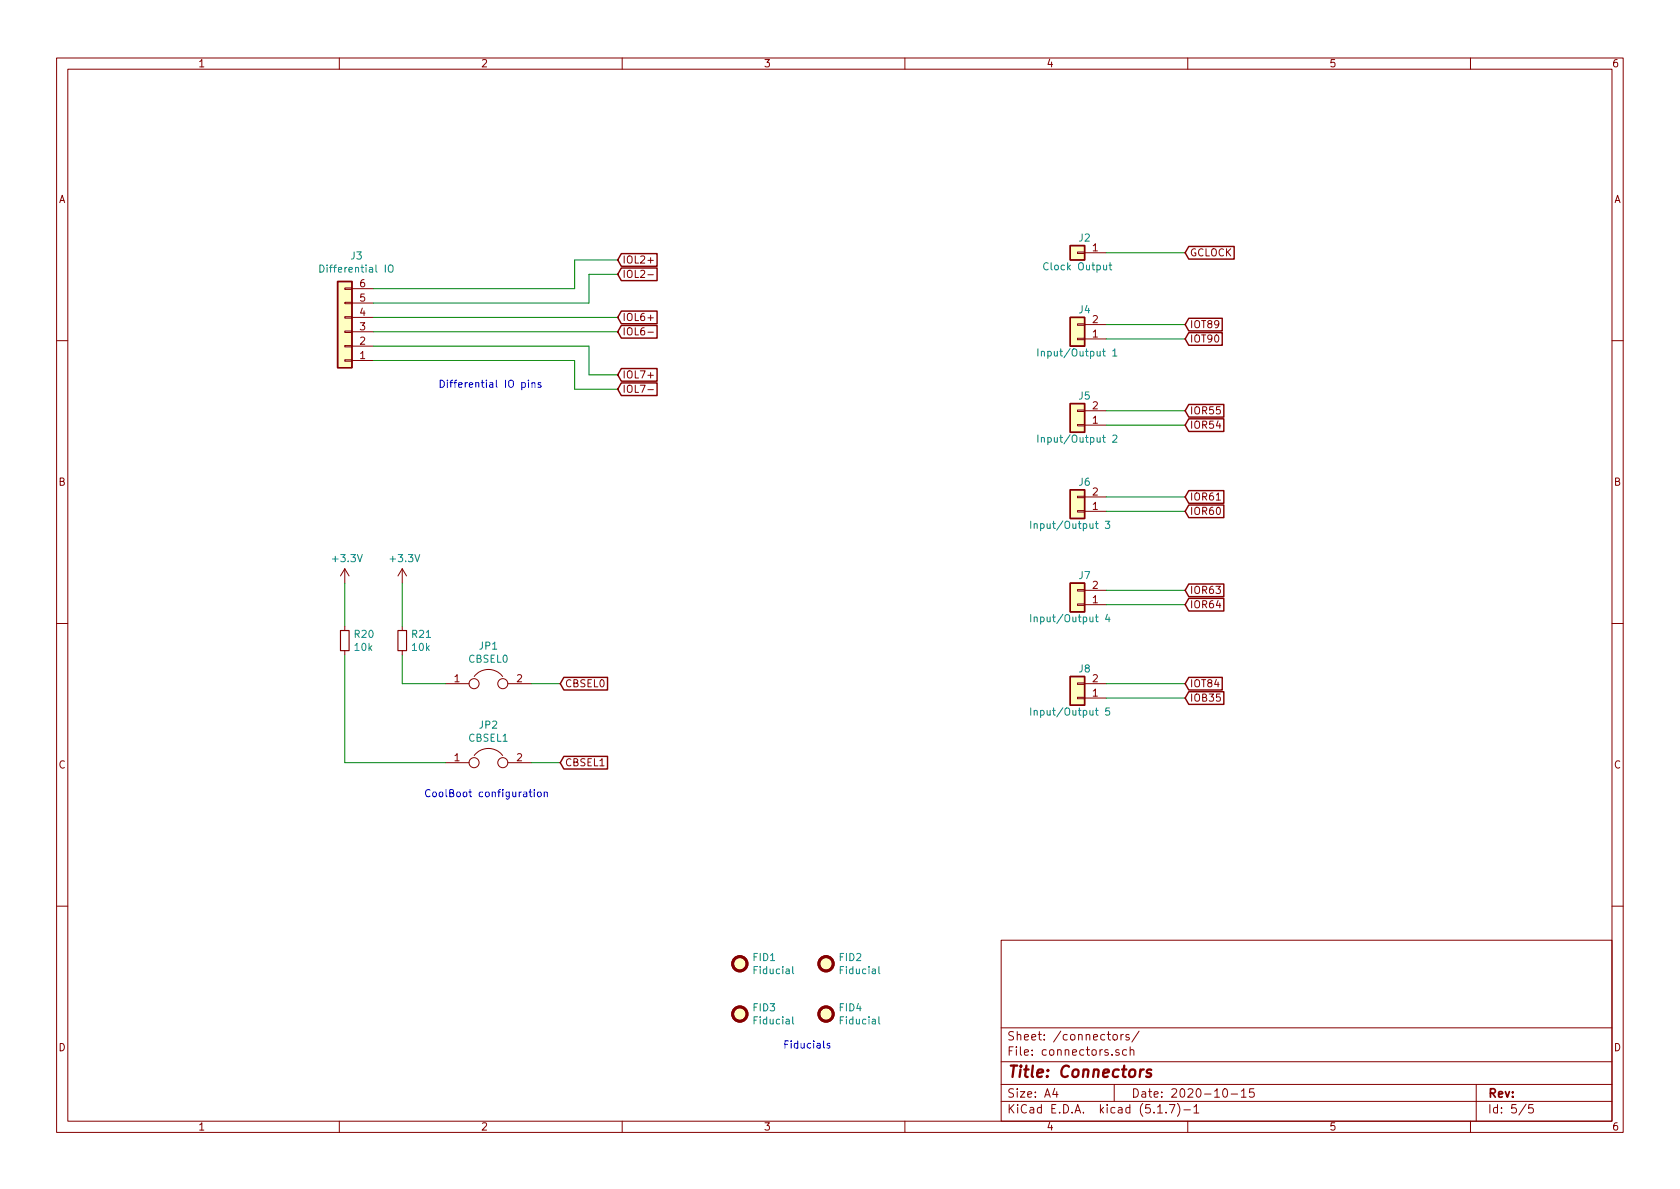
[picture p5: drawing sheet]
EESchema Schematic File Version 4
EELAYER 30 0
EELAYER END
$Descr A4 11693 8268
encoding utf-8
Sheet 5 5
Title "Connectors"
Date "2020-10-15"
Rev ""
Comp ""
Comment1 ""
Comment2 ""
Comment3 ""
Comment4 ""
$EndDescr
Text GLabel 8250 4100 2    50   Input ~ 0
IOR63
Text GLabel 8250 4200 2    50   Input ~ 0
IOR64
Text GLabel 8250 2850 2    50   Input ~ 0
IOR55
Text GLabel 8250 2950 2    50   Input ~ 0
IOR54
Text GLabel 4300 1800 2    50   Input ~ 0
IOL2+
Text GLabel 4300 1900 2    50   Input ~ 0
IOL2-
Text GLabel 4300 2200 2    50   Input ~ 0
IOL6+
Wire Wire Line
	4300 2200 2600 2200
Text GLabel 4300 2700 2    50   Input ~ 0
IOL7-
Wire Wire Line
	4300 2300 2600 2300
Text GLabel 4300 2300 2    50   Input ~ 0
IOL6-
Text GLabel 4300 2600 2    50   Input ~ 0
IOL7+
Text GLabel 8250 3450 2    50   Input ~ 0
IOR61
Text GLabel 8250 3550 2    50   Input ~ 0
IOR60
Text GLabel 8250 4850 2    50   Input ~ 0
IOB35
Text GLabel 8250 4750 2    50   Input ~ 0
IOT84
Text GLabel 8250 1750 2    50   Input ~ 0
GCLOCK
Text GLabel 8250 2250 2    50   Input ~ 0
IOT89
Text GLabel 8250 2350 2    50   Input ~ 0
IOT90
Text GLabel 3900 4750 2    50   Input ~ 0
CBSEL0
Wire Wire Line
	3700 4750 3900 4750
Text GLabel 3900 5300 2    50   Input ~ 0
CBSEL1
Wire Wire Line
	3700 5300 3900 5300
Text Notes 2950 5550 0    50   ~ 0
CoolBoot configuration
$Comp
L Device:Jumper JP1
U 1 1
P 3400 4750
F 0 "JP1" H 3400 5014 50  0000 C CNN
F 1 "CBSEL0" H 3400 4923 50  0000 C CNN
F 2 "" H 3400 4750 50  0001 C CNN
F 3 "~" H 3400 4750 50  0001 C CNN
	1    3400 4750
	1    0    0    -1  
$EndComp
$Comp
L Device:Jumper JP2
U 1 1
P 3400 5300
F 0 "JP2" H 3400 5564 50  0000 C CNN
F 1 "CBSEL1" H 3400 5473 50  0000 C CNN
F 2 "" H 3400 5300 50  0001 C CNN
F 3 "~" H 3400 5300 50  0001 C CNN
	1    3400 5300
	1    0    0    -1  
$EndComp
$Comp
L Device:R_Small R?
U 1 1
P 2800 4450
AR Path="/5F9787CD/5F898151" Ref="R?"  Part="1" 
AR Path="/5F8745B1/5F898151" Ref="R21"  Part="1" 
F 0 "R21" H 2859 4496 50  0000 L CNN
F 1 "10k" H 2859 4405 50  0000 L CNN
F 2 "" H 2800 4450 50  0001 C CNN
F 3 "~" H 2800 4450 50  0001 C CNN
	1    2800 4450
	1    0    0    -1  
$EndComp
Wire Wire Line
	2800 4550 2800 4750
$Comp
L power:+3.3V #PWR?
U 1 1
P 2800 4050
AR Path="/5F9787CD/5F898158" Ref="#PWR?"  Part="1" 
AR Path="/5F8745B1/5F898158" Ref="#PWR060"  Part="1" 
F 0 "#PWR060" H 2800 3900 50  0001 C CNN
F 1 "+3.3V" H 2815 4223 50  0000 C CNN
F 2 "" H 2800 4050 50  0001 C CNN
F 3 "" H 2800 4050 50  0001 C CNN
	1    2800 4050
	1    0    0    -1  
$EndComp
Wire Wire Line
	2800 4050 2800 4350
Wire Wire Line
	2800 4750 3100 4750
$Comp
L Device:R_Small R?
U 1 1
P 2400 4450
AR Path="/5F9787CD/5F8992CC" Ref="R?"  Part="1" 
AR Path="/5F8745B1/5F8992CC" Ref="R20"  Part="1" 
F 0 "R20" H 2459 4496 50  0000 L CNN
F 1 "10k" H 2459 4405 50  0000 L CNN
F 2 "" H 2400 4450 50  0001 C CNN
F 3 "~" H 2400 4450 50  0001 C CNN
	1    2400 4450
	1    0    0    -1  
$EndComp
$Comp
L power:+3.3V #PWR?
U 1 1
P 2400 4050
AR Path="/5F9787CD/5F8992D3" Ref="#PWR?"  Part="1" 
AR Path="/5F8745B1/5F8992D3" Ref="#PWR059"  Part="1" 
F 0 "#PWR059" H 2400 3900 50  0001 C CNN
F 1 "+3.3V" H 2415 4223 50  0000 C CNN
F 2 "" H 2400 4050 50  0001 C CNN
F 3 "" H 2400 4050 50  0001 C CNN
	1    2400 4050
	1    0    0    -1  
$EndComp
Wire Wire Line
	2400 4050 2400 4350
Wire Wire Line
	2400 5300 3100 5300
Wire Wire Line
	2400 4550 2400 5300
$Comp
L Connector_Generic:Conn_01x06 J3
U 1 1
P 2400 2300
F 0 "J3" H 2318 1775 50  0000 C CNN
F 1 "Differential IO" H 2318 1866 50  0000 C CNN
F 2 "" H 2400 2300 50  0001 C CNN
F 3 "~" H 2400 2300 50  0001 C CNN
	1    2400 2300
	-1   0    0    1   
$EndComp
Text Notes 3050 2700 0    50   ~ 0
Differential IO pins
$Comp
L Connector_Generic:Conn_01x02 J6
U 1 1
P 7500 3550
F 0 "J6" H 7450 3350 50  0000 C CNN
F 1 "Input/Output 3" H 7550 3650 50  0000 C CNN
F 2 "" H 7500 3550 50  0001 C CNN
F 3 "~" H 7500 3550 50  0001 C CNN
	1    7500 3550
	-1   0    0    1   
$EndComp
Wire Wire Line
	7700 3450 8250 3450
Wire Wire Line
	7700 3550 8250 3550
$Comp
L Connector_Generic:Conn_01x02 J7
U 1 1
P 7500 4200
F 0 "J7" H 7450 4000 50  0000 C CNN
F 1 "Input/Output 4" H 7550 4300 50  0000 C CNN
F 2 "" H 7500 4200 50  0001 C CNN
F 3 "~" H 7500 4200 50  0001 C CNN
	1    7500 4200
	-1   0    0    1   
$EndComp
Wire Wire Line
	8250 4100 7700 4100
Wire Wire Line
	7700 4200 8250 4200
$Comp
L Connector_Generic:Conn_01x02 J5
U 1 1
P 7500 2950
F 0 "J5" H 7450 2750 50  0000 C CNN
F 1 "Input/Output 2" H 7500 3050 50  0000 C CNN
F 2 "" H 7500 2950 50  0001 C CNN
F 3 "~" H 7500 2950 50  0001 C CNN
	1    7500 2950
	-1   0    0    1   
$EndComp
Wire Wire Line
	8250 2850 7700 2850
Wire Wire Line
	7700 2950 8250 2950
Wire Wire Line
	7700 1750 8250 1750
$Comp
L Connector_Generic:Conn_01x02 J8
U 1 1
P 7500 4850
F 0 "J8" H 7450 4650 50  0000 C CNN
F 1 "Input/Output 5" H 7550 4950 50  0000 C CNN
F 2 "" H 7500 4850 50  0001 C CNN
F 3 "~" H 7500 4850 50  0001 C CNN
	1    7500 4850
	-1   0    0    1   
$EndComp
Wire Wire Line
	8250 4750 7700 4750
Wire Wire Line
	7700 4850 8250 4850
$Comp
L Connector_Generic:Conn_01x02 J4
U 1 1
P 7500 2350
F 0 "J4" H 7450 2150 50  0000 C CNN
F 1 "Input/Output 1" H 7500 2450 50  0000 C CNN
F 2 "" H 7500 2350 50  0001 C CNN
F 3 "~" H 7500 2350 50  0001 C CNN
	1    7500 2350
	-1   0    0    1   
$EndComp
Wire Wire Line
	8250 2250 7700 2250
Wire Wire Line
	7700 2350 8250 2350
$Comp
L Connector_Generic:Conn_01x01 J2
U 1 1
P 7500 1750
F 0 "J2" H 7450 1650 50  0000 C CNN
F 1 "Clock Output" H 7500 1850 50  0000 C CNN
F 2 "" H 7500 1750 50  0001 C CNN
F 3 "~" H 7500 1750 50  0001 C CNN
	1    7500 1750
	-1   0    0    1   
$EndComp
$Comp
L Mechanical:Fiducial FID1
U 1 1
P 5150 6700
F 0 "FID1" H 5235 6746 50  0000 L CNN
F 1 "Fiducial" H 5235 6655 50  0000 L CNN
F 2 "" H 5150 6700 50  0001 C CNN
F 3 "~" H 5150 6700 50  0001 C CNN
	1    5150 6700
	1    0    0    -1  
$EndComp
$Comp
L Mechanical:Fiducial FID2
U 1 1
P 5750 6700
F 0 "FID2" H 5835 6746 50  0000 L CNN
F 1 "Fiducial" H 5835 6655 50  0000 L CNN
F 2 "" H 5750 6700 50  0001 C CNN
F 3 "~" H 5750 6700 50  0001 C CNN
	1    5750 6700
	1    0    0    -1  
$EndComp
$Comp
L Mechanical:Fiducial FID3
U 1 1
P 5150 7050
F 0 "FID3" H 5235 7096 50  0000 L CNN
F 1 "Fiducial" H 5235 7005 50  0000 L CNN
F 2 "" H 5150 7050 50  0001 C CNN
F 3 "~" H 5150 7050 50  0001 C CNN
	1    5150 7050
	1    0    0    -1  
$EndComp
$Comp
L Mechanical:Fiducial FID4
U 1 1
P 5750 7050
F 0 "FID4" H 5835 7096 50  0000 L CNN
F 1 "Fiducial" H 5835 7005 50  0000 L CNN
F 2 "" H 5750 7050 50  0001 C CNN
F 3 "~" H 5750 7050 50  0001 C CNN
	1    5750 7050
	1    0    0    -1  
$EndComp
Text Notes 5450 7300 0    50   ~ 0
Fiducials
Wire Wire Line
	2600 2000 4000 2000
Wire Wire Line
	4000 2000 4000 1800
Wire Wire Line
	4000 1800 4300 1800
Wire Wire Line
	2600 2100 4100 2100
Wire Wire Line
	4100 2100 4100 1900
Wire Wire Line
	4100 1900 4300 1900
Wire Wire Line
	2600 2400 4100 2400
Wire Wire Line
	4100 2400 4100 2600
Wire Wire Line
	4100 2600 4300 2600
Wire Wire Line
	4000 2500 4000 2700
Wire Wire Line
	4000 2700 4300 2700
Wire Wire Line
	2600 2500 4000 2500
$EndSCHEMATC
